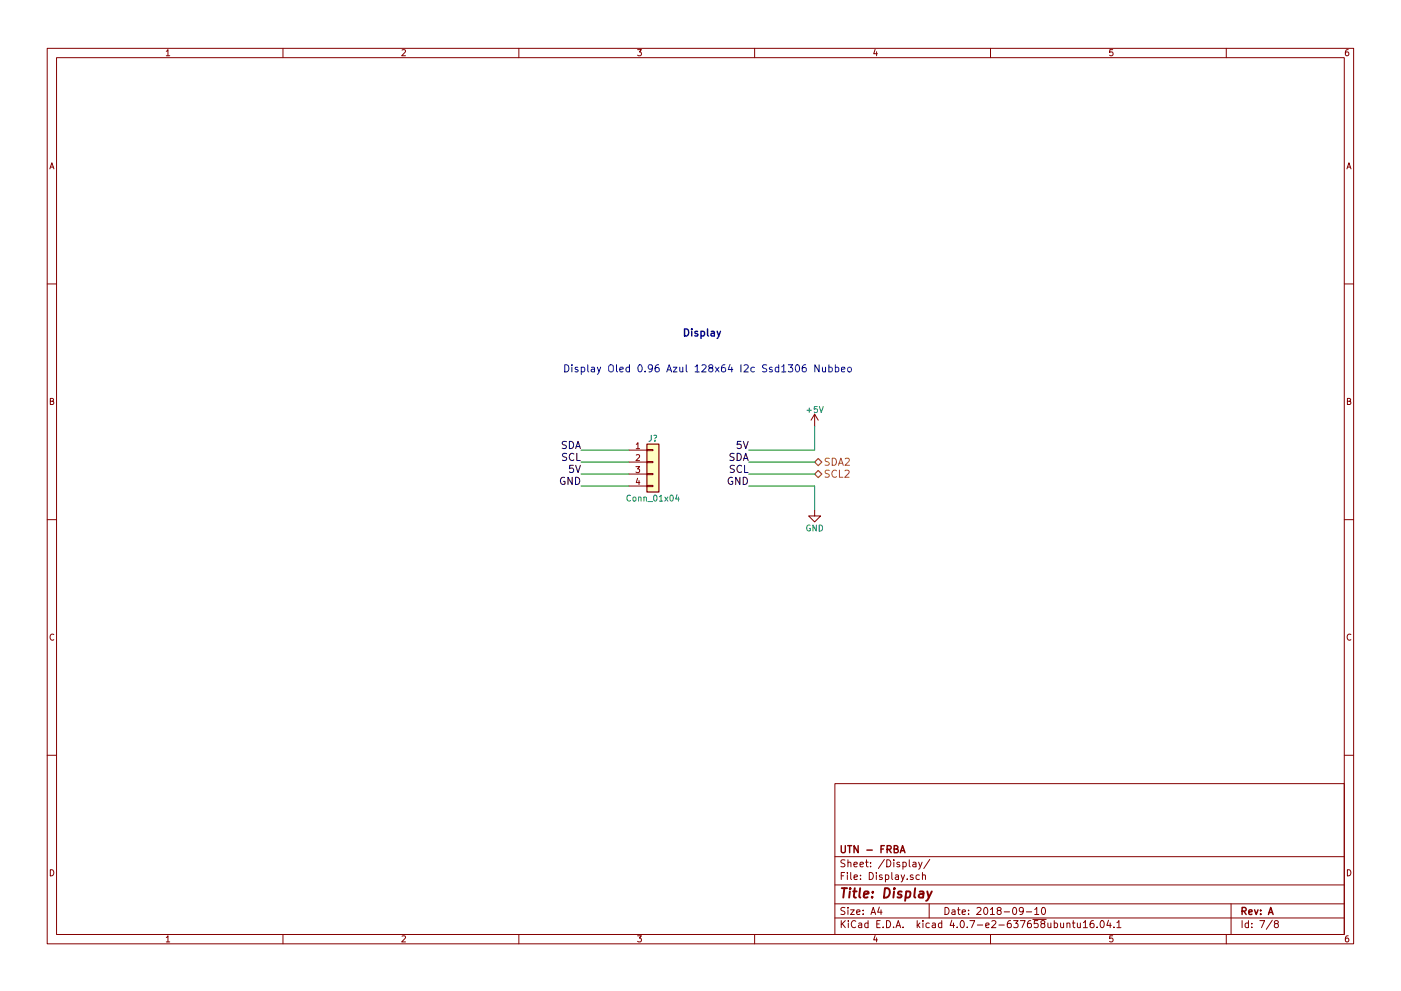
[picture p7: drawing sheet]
EESchema Schematic File Version 2
LIBS:power
LIBS:device
LIBS:switches
LIBS:relays
LIBS:motors
LIBS:transistors
LIBS:conn
LIBS:linear
LIBS:regul
LIBS:74xx
LIBS:cmos4000
LIBS:adc-dac
LIBS:memory
LIBS:xilinx
LIBS:microcontrollers
LIBS:dsp
LIBS:microchip
LIBS:analog_switches
LIBS:motorola
LIBS:texas
LIBS:intel
LIBS:audio
LIBS:interface
LIBS:digital-audio
LIBS:philips
LIBS:display
LIBS:cypress
LIBS:siliconi
LIBS:opto
LIBS:atmel
LIBS:contrib
LIBS:valves
LIBS:dk_RF-Transceiver-Modules
LIBS:acc_mpu6050_gy521_board
LIBS:lpcxpresso_lpc1769_revb
LIBS:gps_em506
LIBS:pbase-cache
EELAYER 25 0
EELAYER END
$Descr A4 11693 8268
encoding utf-8
Sheet 7 8
Title "Display"
Date "2018-09-10"
Rev "A"
Comp "UTN - FRBA"
Comment1 ""
Comment2 ""
Comment3 ""
Comment4 ""
$EndDescr
$Comp
L Conn_01x04 J?
U 1 1
P 5450 3850
F 0 "J?" H 5450 4050 50  0000 C CNN
F 1 "Conn_01x04" H 5450 3550 50  0000 C CNN
F 2 "" H 5450 3850 50  0001 C CNN
F 3 "" H 5450 3850 50  0001 C CNN
	1    5450 3850
	1    0    0    -1  
$EndComp
Text Notes 4700 3100 0    60   ~ 0
Display Oled 0.96 Azul 128x64 I2c Ssd1306 Nubbeo 
Text Label 4850 4050 2    60   ~ 0
GND
Text Label 4850 3950 2    60   ~ 0
5V
Text Label 4850 3850 2    60   ~ 0
SCL
Text Label 4850 3750 2    60   ~ 0
SDA
Text Label 6250 3850 2    60   ~ 0
SDA
Text Label 6250 3950 2    60   ~ 0
SCL
Text Label 6250 3750 2    60   ~ 0
5V
Text Label 6250 4050 2    60   ~ 0
GND
Text HLabel 6800 3850 2    60   BiDi ~ 0
SDA2
Text HLabel 6800 3950 2    60   BiDi ~ 0
SCL2
$Comp
L +5V #PWR?
U 1 1
P 6800 3550
F 0 "#PWR?" H 6800 3400 50  0001 C CNN
F 1 "+5V" H 6800 3690 50  0000 C CNN
F 2 "" H 6800 3550 50  0001 C CNN
F 3 "" H 6800 3550 50  0001 C CNN
	1    6800 3550
	1    0    0    -1  
$EndComp
$Comp
L GND #PWR?
U 1 1
P 6800 4250
F 0 "#PWR?" H 6800 4000 50  0001 C CNN
F 1 "GND" H 6800 4100 50  0000 C CNN
F 2 "" H 6800 4250 50  0001 C CNN
F 3 "" H 6800 4250 50  0001 C CNN
	1    6800 4250
	1    0    0    -1  
$EndComp
Wire Wire Line
	4850 3750 5250 3750
Wire Wire Line
	4850 4050 5250 4050
Wire Wire Line
	4850 3850 5250 3850
Wire Wire Line
	4850 3950 5250 3950
Wire Wire Line
	6250 3850 6800 3850
Wire Wire Line
	6250 3950 6800 3950
Wire Wire Line
	6250 3750 6800 3750
Wire Wire Line
	6250 4050 6800 4050
Wire Wire Line
	6800 4050 6800 4250
Wire Wire Line
	6800 3750 6800 3550
Text Notes 5700 2800 0    60   ~ 12
Display
$EndSCHEMATC
